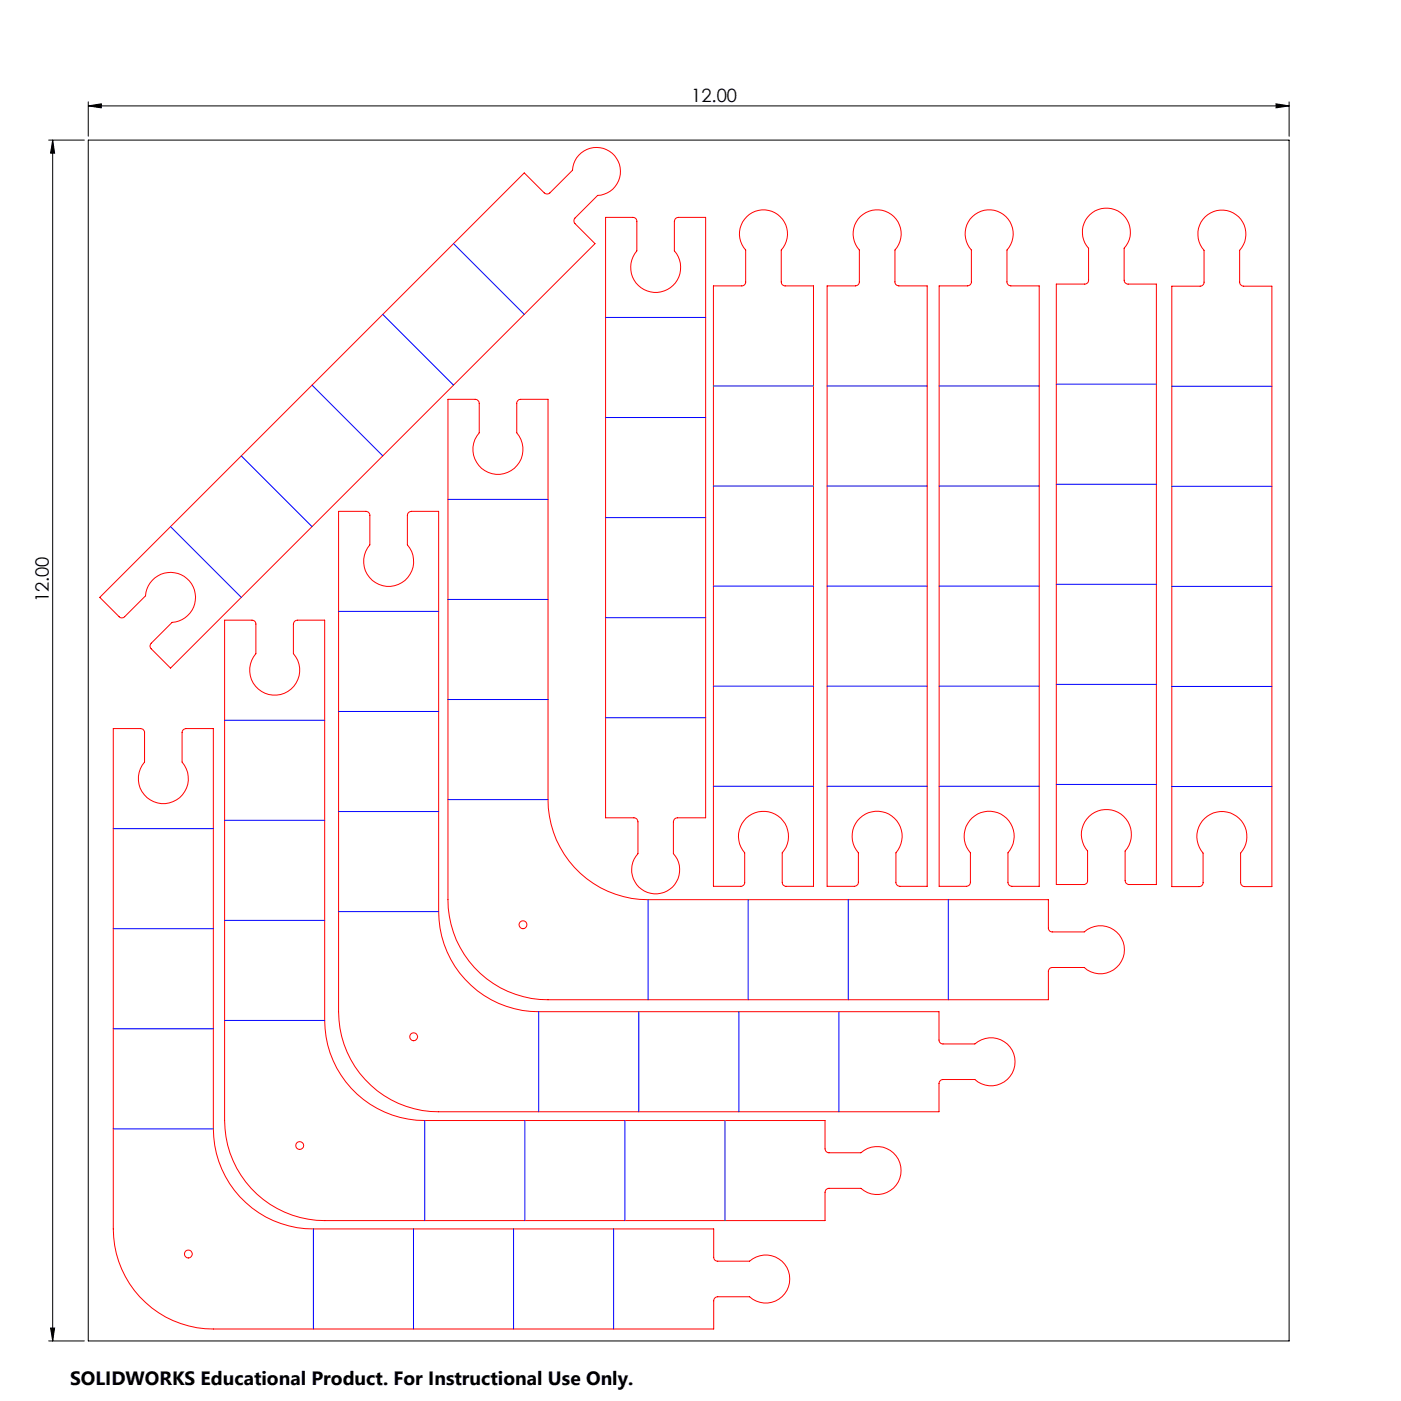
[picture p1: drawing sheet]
<svg xmlns="http://www.w3.org/2000/svg" width="356mm" height="356mm" viewBox="0 0 356 356" stroke-linecap="round" stroke-linejoin="round" font-family="sans-serif">
<path d="M12.3 35.6h9.1M13.4 35.6l.5 3.3h-1.1zM13.4 35.6v304.8M22.4 26.9l3.3-.5v1zM22.4 35.6h304.8v304.8h-304.8zM22.4 25.9v8.7M22.4 26.9h304.8M323.9 26.4l3.3 .5-3.3 .5zM327.2 25.9v8.7M12.8 337.1h1.1l-.5 3.3zM12.3 340.4h9.1" fill="none" stroke="#000" stroke-width=".25"/>
<g fill="#000">
<path d="M22.4 26.9l3.3-.5v1zM323.9 26.4l3.3 .5-3.3 .5z"/>
<path d="M12.8 337.1h1.1l-.5 3.3zM13.4 35.6l.5 3.3h-1.1z"/>
</g>
<g fill="none" stroke="#f00" stroke-width=".25">
<path d="M153.7 55.2h7a.97 .97 0 0 1 .9 1v7.5a6.4 6.4 0 0 0 .4 8.8 6.4 6.4 0 0 0 8.8 0 6.4 6.4 0 0 0 .4-8.8v-7.5a1.02 1.02 0 0 1 1-1h6.9v152.4h-7.2a1.02 1.02 0 0 0-1 1v8.1a6.1 6.1 0 0 1-.2 8.5 6.1 6.1 0 0 1-8.5 0 6.1 6.1 0 0 1-.3-8.5v-8.1a1.02 1.02 0 0 0-1-1h-7.2zM189.5 55a6.1 6.1 0 0 1 8.5 0 6.1 6.1 0 0 1 .3 8.5v8.1a.96 .96 0 0 0 1 1h7.2v152.4h-7a.96 .96 0 0 1-1-1v-7.5a6.3 6.3 0 0 0-.3-8.8 6.3 6.3 0 0 0-8.8 0 6.3 6.3 0 0 0-.4 8.8v7.5a.96 .96 0 0 1-1 1h-6.9v-152.4h7.2a.96 .96 0 0 0 1-1v-8.1a6 6 0 0 1 .2-8.5zM218.4 55a6.1 6.1 0 0 1 8.5 0 6.1 6.1 0 0 1 .3 8.5v8a1.02 1.02 0 0 0 .9 1.1h7.2v152.4h-6.9a1.02 1.02 0 0 1-1-1.1v-7.4a6.4 6.4 0 0 0-.4-8.8 6.4 6.4 0 0 0-8.8 0 6.4 6.4 0 0 0-.3 8.8v7.4a1.09 1.09 0 0 1-1 1.1h-7v-152.4h7.2a1.02 1.02 0 0 0 1-1.1v-8a6.1 6.1 0 0 1 .3-8.5zM246.8 55a6.1 6.1 0 0 1 8.5 0 6.1 6.1 0 0 1 .3 8.5v8a1.02 1.02 0 0 0 1 1.1h7.2v152.4h-7a1.02 1.02 0 0 1-1-1.1v-7.4a6.4 6.4 0 0 0-.3-8.8 6.4 6.4 0 0 0-8.8 0 6.4 6.4 0 0 0-.4 8.8v7.4a1.02 1.02 0 0 1-1 1.1h-6.9v-152.4h7.2a1.02 1.02 0 0 0 1-1.1v-8a6.1 6.1 0 0 1 .2-8.5zM276.6 54.5a6.1 6.1 0 0 1 8.5 0 6.1 6.1 0 0 1 .2 8.5v8.1a1.02 1.02 0 0 0 1 1h7.2v152.4h-6.9a1.02 1.02 0 0 1-1-1v-7.5a6.3 6.3 0 0 0-.4-8.8 6.3 6.3 0 0 0-8.8 0 6.3 6.3 0 0 0-.4 8.8v7.5a.96 .96 0 0 1-.9 1h-7v-152.4h7.2a.96 .96 0 0 0 1-1v-8.1a6.1 6.1 0 0 1 .3-8.5zM305.9 55a6.1 6.1 0 0 1 8.5 0 6.1 6.1 0 0 1 .2 8.5v8.1a1.09 1.09 0 0 0 1.1 1h7.1v152.4h-6.9a1.09 1.09 0 0 1-1-1v-7.5a6.4 6.4 0 0 0-.4-8.8 6.4 6.4 0 0 0-8.8 0 6.4 6.4 0 0 0-.3 8.8v7.5a1.02 1.02 0 0 1-1 1h-7v-152.4h7.2a1.02 1.02 0 0 0 1-1v-8.1a6.2 6.2 0 0 1 .3-8.5zM113.7 101.4h6.9a1.09 1.09 0 0 1 1 1v7.5a6.4 6.4 0 0 0 .4 8.8 6.4 6.4 0 0 0 8.8 0 6.4 6.4 0 0 0 .4-8.8v-7.5a1.02 1.02 0 0 1 1-1h6.9v101.6a25.4 25.4 0 0 0 25.4 25.4h101.6v7.1a.96 .96 0 0 0 1 1h8.1a6.1 6.1 0 0 1 8.5 .3 6.1 6.1 0 0 1 0 8.5 6.1 6.1 0 0 1-8.5 .3h-8.1a1.02 1.02 0 0 0-1 1v7.2h-127a25.4 25.4 0 0 1-25.4-25.4zM85.9 129.8h7a1.02 1.02 0 0 1 1 1v7.5a6.4 6.4 0 0 0 .3 8.8 6.4 6.4 0 0 0 8.8 0 6.4 6.4 0 0 0 .4-8.8v-7.5a1.09 1.09 0 0 1 1-1h6.9v101.6a25.4 25.4 0 0 0 25.4 25.4h101.6v7.2a1.02 1.02 0 0 0 1.1 1h8a6.1 6.1 0 0 1 8.5 .2 6.1 6.1 0 0 1 0 8.5 6.1 6.1 0 0 1-8.5 .3h-8a1.09 1.09 0 0 0-1.1 1v7.2h-127a25.4 25.4 0 0 1-25.4-25.4zM25.3 151.6l107.8-107.7 5 5.1a1.02 1.02 0 0 0 1.5 0l5.7-5.8a6.1 6.1 0 0 1 6.2-5.8 6.1 6.1 0 0 1 6 6 6.1 6.1 0 0 1-5.8 6.2l-5.8 5.8a1.02 1.02 0 0 0 0 1.4l5.1 5-107.7 107.8-4.9-4.9a.94 .94 0 0 1 0-1.4l5.3-5.3a6.4 6.4 0 0 0 5.9-6.5 6.4 6.4 0 0 0-6.2-6.2 6.4 6.4 0 0 0-6.5 5.9l-5.3 5.3a.94 .94 0 0 1-1.4 0zM57 157.4h7a.96 .96 0 0 1 .9 1v7.5a6.3 6.3 0 0 0 .4 8.8 6.3 6.3 0 0 0 8.8 0 6.3 6.3 0 0 0 .4-8.8v-7.5a1.02 1.02 0 0 1 1-1h6.9v101.6a25.4 25.4 0 0 0 25.4 25.4h101.6v7.2a1.02 1.02 0 0 0 1 1h8.1a6.1 6.1 0 0 1 8.5 .3 6.1 6.1 0 0 1 0 8.5 6.1 6.1 0 0 1-8.5 .2h-8.1a1.02 1.02 0 0 0-1 1v7.2h-127a25.4 25.4 0 0 1-25.4-25.4zM28.8 184.9h6.9a1.02 1.02 0 0 1 1 1v7.5a6.4 6.4 0 0 0 .3 8.8 6.4 6.4 0 0 0 8.9 0 6.4 6.4 0 0 0 .3-8.8v-7.5a1.02 1.02 0 0 1 1-1h7v101.6a25.4 25.4 0 0 0 25.4 25.4h101.6v7.2a.97 .97 0 0 0 1 1h8.1a6.1 6.1 0 0 1 8.4 .3 6.1 6.1 0 0 1 0 8.5 6.1 6.1 0 0 1-8.4 .2h-8.1a1.02 1.02 0 0 0-1 1.1v7.1h-127a25.4 25.4 0 0 1-25.4-25.4z"/>
<circle cx="132.7" cy="234.7" r="1.01"/>
<circle cx="105" cy="263.2" r="1"/>
<circle cx="76.1" cy="290.7" r="1"/>
<circle cx="47.8" cy="318.3" r="1"/>
</g>
<g fill="none" stroke="#00f" stroke-width=".25">
<path d="M97.2 79.8l17.9 18M115.1 61.8l18 18M79.2 97.8l18 17.9M153.7 80.6h25.4M181.1 98h25.4M209.9 98h25.4M238.4 98h25.4M268.1 97.5h25.4M297.4 98h25.4M61.2 115.7l18 18M153.7 106h25.4M43.3 133.7l17.9 17.9"/>
<path d="M113.7 126.8h25.4M153.7 131.4h25.4M181.1 123.4h25.4M209.9 123.4h25.4M238.4 123.4h25.4M268.1 122.9h25.4M297.4 123.4h25.4M85.9 155.2h25.4M113.7 152.2h25.4M153.7 156.8h25.4M181.1 148.8h25.4M209.9 148.8h25.4"/>
<path d="M238.4 148.8h25.4M268.1 148.3h25.4M297.4 148.8h25.4M113.7 177.6h25.4M181.1 174.2h25.4M209.9 174.2h25.4M238.4 174.2h25.4M268.1 173.7h25.4M297.4 174.2h25.4M57 182.8h25.4M85.9 180.6h25.4M153.7 182.2h25.4"/>
<path d="M181.1 199.6h25.4M209.9 199.6h25.4M238.4 199.6h25.4M268.1 199.1h25.4M297.4 199.6h25.4M28.8 210.3h25.4M57 208.2h25.4M85.9 206h25.4M113.7 203h25.4M28.8 235.7h25.4M57 233.6h25.4M85.9 231.4h25.4"/>
<path d="M164.5 228.4v25.4M189.9 228.4v25.4M215.3 228.4v25.4M240.7 228.4v25.4M57 259h25.4M136.7 256.8v25.4M162.1 256.8v25.4M187.5 256.8v25.4M212.9 256.8v25.4M28.8 261.1h25.4M28.8 286.5h25.4M107.8 284.4v25.4"/>
<path d="M133.2 284.4v25.4M158.6 284.4v25.4M184 284.4v25.4M79.6 311.9v25.4M105 311.9v25.4M130.4 311.9v25.4M155.8 311.9v25.4"/>
</g>
<text font-size="4.9" x="17.8" y="351.6">SOLIDWORKS Educational Product. For Instructional Use Only.</text>
<g font-size="4.7">
<text x="175.5" y="25.8">12.00</text>
<text x="12.4" y="152.9" transform="rotate(-90 12.4 152.9)">12.00</text>
</g>
</svg>
